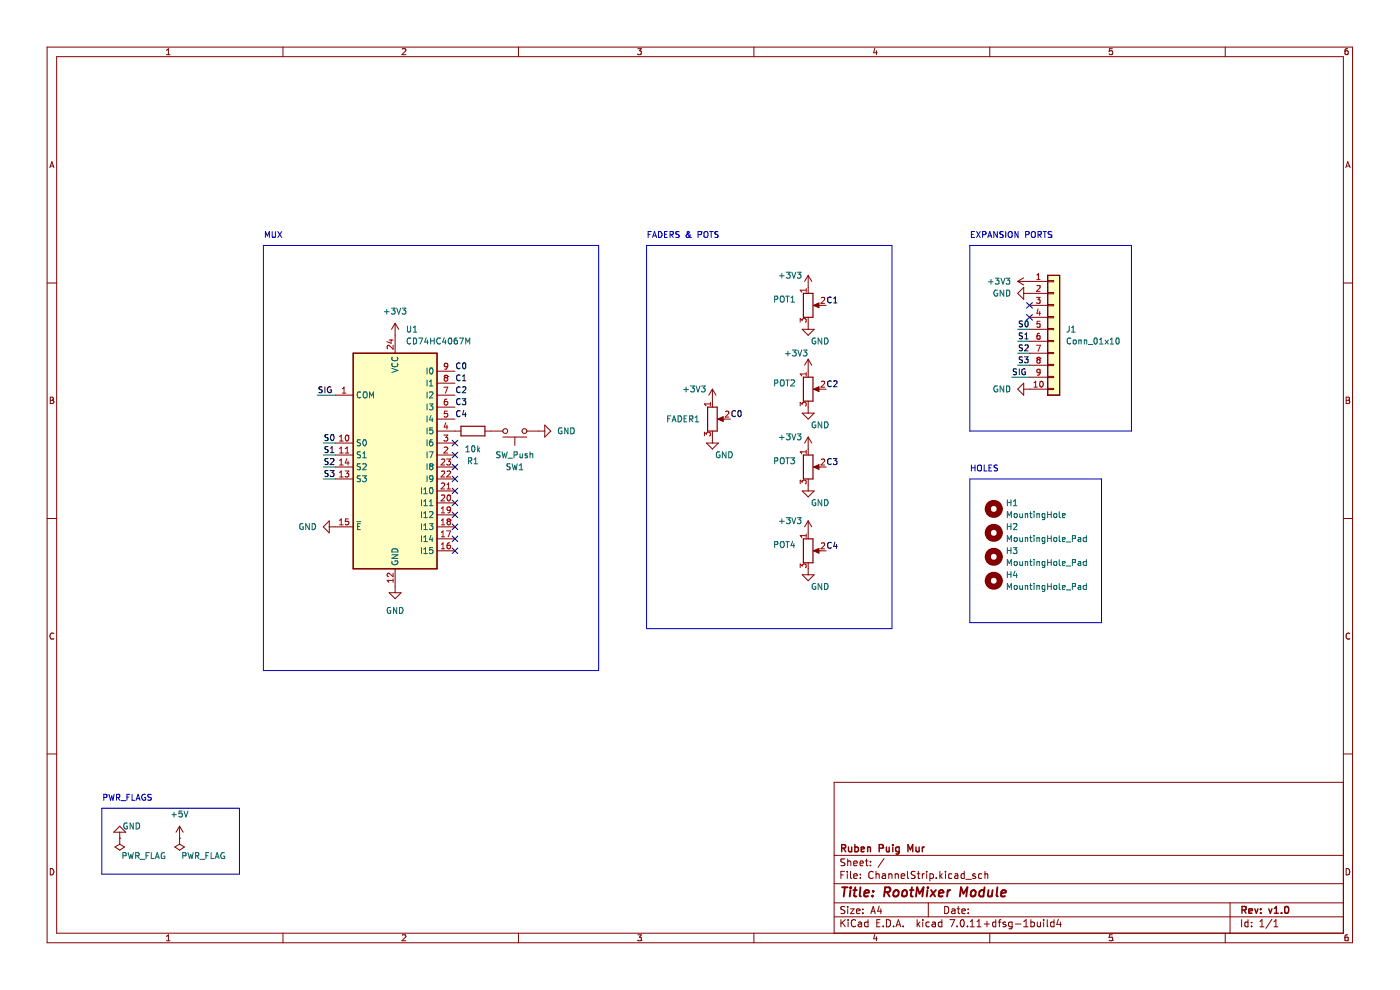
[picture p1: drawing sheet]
(kicad_sch (version 20230121) (generator eeschema)

 (paper "A4")

 (title_block
  (title "RootMixer Module")
  (rev "v1.0")
  (company "Ruben Puig Mur"))

 (lib_symbols
  (symbol "74xx:CD74HC4067M" (in_bom yes) (on_board yes)
   (property "Reference" "U" (at -8.89 22.86 0) (effects (font (size 1.27 1.27)) (justify left)))
   (property "Value" "CD74HC4067M" (at 1.27 22.86 0) (effects (font (size 1.27 1.27)) (justify left)))
   (property "Footprint" "Package_SO:SOIC-24W_7.5x15.4mm_P1.27mm" (at 22.86 -25.4 0) (effects (font (size 1.27 1.27) italic) hide))
   (property "Datasheet" "http://www.ti.com/lit/ds/symlink/cd74hc4067.pdf" (at -8.89 21.59 0) (effects (font (size 1.27 1.27)) hide))
   (symbol "CD74HC4067M_0_1"
    (rectangle (start -8.89 21.59) (end 8.89 -24.13) (stroke (width 0.254) (type default)) (fill (type background))))
   (symbol "CD74HC4067M_1_1"
    (pin passive line (at -12.7 12.7 0) (length 3.81) (name "COM" (effects (font (size 1.27 1.27)))) (number "1" (effects (font (size 1.27 1.27)))))
    (pin input line (at -12.7 2.54 0) (length 3.81) (name "S0" (effects (font (size 1.27 1.27)))) (number "10" (effects (font (size 1.27 1.27)))))
    (pin input line (at -12.7 0 0) (length 3.81) (name "S1" (effects (font (size 1.27 1.27)))) (number "11" (effects (font (size 1.27 1.27)))))
    (pin power_in line (at 0 -27.94 90) (length 3.81) (name "GND" (effects (font (size 1.27 1.27)))) (number "12" (effects (font (size 1.27 1.27)))))
    (pin input line (at -12.7 -5.08 0) (length 3.81) (name "S3" (effects (font (size 1.27 1.27)))) (number "13" (effects (font (size 1.27 1.27)))))
    (pin input line (at -12.7 -2.54 0) (length 3.81) (name "S2" (effects (font (size 1.27 1.27)))) (number "14" (effects (font (size 1.27 1.27)))))
    (pin input line (at -12.7 -15.24 0) (length 3.81) (name "~{E}" (effects (font (size 1.27 1.27)))) (number "15" (effects (font (size 1.27 1.27)))))
    (pin passive line (at 12.7 -20.32 180) (length 3.81) (name "I15" (effects (font (size 1.27 1.27)))) (number "16" (effects (font (size 1.27 1.27)))))
    (pin passive line (at 12.7 -17.78 180) (length 3.81) (name "I14" (effects (font (size 1.27 1.27)))) (number "17" (effects (font (size 1.27 1.27)))))
    (pin passive line (at 12.7 -15.24 180) (length 3.81) (name "I13" (effects (font (size 1.27 1.27)))) (number "18" (effects (font (size 1.27 1.27)))))
    (pin passive line (at 12.7 -12.7 180) (length 3.81) (name "I12" (effects (font (size 1.27 1.27)))) (number "19" (effects (font (size 1.27 1.27)))))
    (pin passive line (at 12.7 0 180) (length 3.81) (name "I7" (effects (font (size 1.27 1.27)))) (number "2" (effects (font (size 1.27 1.27)))))
    (pin passive line (at 12.7 -10.16 180) (length 3.81) (name "I11" (effects (font (size 1.27 1.27)))) (number "20" (effects (font (size 1.27 1.27)))))
    (pin passive line (at 12.7 -7.62 180) (length 3.81) (name "I10" (effects (font (size 1.27 1.27)))) (number "21" (effects (font (size 1.27 1.27)))))
    (pin passive line (at 12.7 -5.08 180) (length 3.81) (name "I9" (effects (font (size 1.27 1.27)))) (number "22" (effects (font (size 1.27 1.27)))))
    (pin passive line (at 12.7 -2.54 180) (length 3.81) (name "I8" (effects (font (size 1.27 1.27)))) (number "23" (effects (font (size 1.27 1.27)))))
    (pin power_in line (at 0 25.4 270) (length 3.81) (name "VCC" (effects (font (size 1.27 1.27)))) (number "24" (effects (font (size 1.27 1.27)))))
    (pin passive line (at 12.7 2.54 180) (length 3.81) (name "I6" (effects (font (size 1.27 1.27)))) (number "3" (effects (font (size 1.27 1.27)))))
    (pin passive line (at 12.7 5.08 180) (length 3.81) (name "I5" (effects (font (size 1.27 1.27)))) (number "4" (effects (font (size 1.27 1.27)))))
    (pin passive line (at 12.7 7.62 180) (length 3.81) (name "I4" (effects (font (size 1.27 1.27)))) (number "5" (effects (font (size 1.27 1.27)))))
    (pin passive line (at 12.7 10.16 180) (length 3.81) (name "I3" (effects (font (size 1.27 1.27)))) (number "6" (effects (font (size 1.27 1.27)))))
    (pin passive line (at 12.7 12.7 180) (length 3.81) (name "I2" (effects (font (size 1.27 1.27)))) (number "7" (effects (font (size 1.27 1.27)))))
    (pin passive line (at 12.7 15.24 180) (length 3.81) (name "I1" (effects (font (size 1.27 1.27)))) (number "8" (effects (font (size 1.27 1.27)))))
    (pin passive line (at 12.7 17.78 180) (length 3.81) (name "I0" (effects (font (size 1.27 1.27)))) (number "9" (effects (font (size 1.27 1.27)))))))
  (symbol "Connector_Generic:Conn_01x10" (pin_names (offset 1.016) hide) (in_bom yes) (on_board yes)
   (property "Reference" "J" (at 0 12.7 0) (effects (font (size 1.27 1.27))))
   (property "Value" "Conn_01x10" (at 0 -15.24 0) (effects (font (size 1.27 1.27))))
   (property "Footprint" "" (at 0 0 0) (effects (font (size 1.27 1.27)) hide))
   (property "Datasheet" "~" (at 0 0 0) (effects (font (size 1.27 1.27)) hide))
   (symbol "Conn_01x10_1_1"
    (rectangle (start -1.27 -12.573) (end 0 -12.827) (stroke (width 0.1524) (type default)) (fill (type none)))
    (rectangle (start -1.27 -10.033) (end 0 -10.287) (stroke (width 0.1524) (type default)) (fill (type none)))
    (rectangle (start -1.27 -7.493) (end 0 -7.747) (stroke (width 0.1524) (type default)) (fill (type none)))
    (rectangle (start -1.27 -4.953) (end 0 -5.207) (stroke (width 0.1524) (type default)) (fill (type none)))
    (rectangle (start -1.27 -2.413) (end 0 -2.667) (stroke (width 0.1524) (type default)) (fill (type none)))
    (rectangle (start -1.27 0.127) (end 0 -0.127) (stroke (width 0.1524) (type default)) (fill (type none)))
    (rectangle (start -1.27 2.667) (end 0 2.413) (stroke (width 0.1524) (type default)) (fill (type none)))
    (rectangle (start -1.27 5.207) (end 0 4.953) (stroke (width 0.1524) (type default)) (fill (type none)))
    (rectangle (start -1.27 7.747) (end 0 7.493) (stroke (width 0.1524) (type default)) (fill (type none)))
    (rectangle (start -1.27 10.287) (end 0 10.033) (stroke (width 0.1524) (type default)) (fill (type none)))
    (rectangle (start -1.27 11.43) (end 1.27 -13.97) (stroke (width 0.254) (type default)) (fill (type background)))
    (pin passive line (at -5.08 10.16 0) (length 3.81) (name "Pin_1" (effects (font (size 1.27 1.27)))) (number "1" (effects (font (size 1.27 1.27)))))
    (pin passive line (at -5.08 -12.7 0) (length 3.81) (name "Pin_10" (effects (font (size 1.27 1.27)))) (number "10" (effects (font (size 1.27 1.27)))))
    (pin passive line (at -5.08 7.62 0) (length 3.81) (name "Pin_2" (effects (font (size 1.27 1.27)))) (number "2" (effects (font (size 1.27 1.27)))))
    (pin passive line (at -5.08 5.08 0) (length 3.81) (name "Pin_3" (effects (font (size 1.27 1.27)))) (number "3" (effects (font (size 1.27 1.27)))))
    (pin passive line (at -5.08 2.54 0) (length 3.81) (name "Pin_4" (effects (font (size 1.27 1.27)))) (number "4" (effects (font (size 1.27 1.27)))))
    (pin passive line (at -5.08 0 0) (length 3.81) (name "Pin_5" (effects (font (size 1.27 1.27)))) (number "5" (effects (font (size 1.27 1.27)))))
    (pin passive line (at -5.08 -2.54 0) (length 3.81) (name "Pin_6" (effects (font (size 1.27 1.27)))) (number "6" (effects (font (size 1.27 1.27)))))
    (pin passive line (at -5.08 -5.08 0) (length 3.81) (name "Pin_7" (effects (font (size 1.27 1.27)))) (number "7" (effects (font (size 1.27 1.27)))))
    (pin passive line (at -5.08 -7.62 0) (length 3.81) (name "Pin_8" (effects (font (size 1.27 1.27)))) (number "8" (effects (font (size 1.27 1.27)))))
    (pin passive line (at -5.08 -10.16 0) (length 3.81) (name "Pin_9" (effects (font (size 1.27 1.27)))) (number "9" (effects (font (size 1.27 1.27)))))))
  (symbol "Device:R" (pin_numbers hide) (pin_names (offset 0)) (in_bom yes) (on_board yes)
   (property "Reference" "R" (at 2.032 0 90) (effects (font (size 1.27 1.27))))
   (property "Value" "R" (at 0 0 90) (effects (font (size 1.27 1.27))))
   (property "Footprint" "" (at -1.778 0 90) (effects (font (size 1.27 1.27)) hide))
   (property "Datasheet" "~" (at 0 0 0) (effects (font (size 1.27 1.27)) hide))
   (symbol "R_0_1"
    (rectangle (start -1.016 -2.54) (end 1.016 2.54) (stroke (width 0.254) (type default)) (fill (type none))))
   (symbol "R_1_1"
    (pin passive line (at 0 3.81 270) (length 1.27) (name "~" (effects (font (size 1.27 1.27)))) (number "1" (effects (font (size 1.27 1.27)))))
    (pin passive line (at 0 -3.81 90) (length 1.27) (name "~" (effects (font (size 1.27 1.27)))) (number "2" (effects (font (size 1.27 1.27)))))))
  (symbol "Device:R_Potentiometer" (pin_names (offset 1.016) hide) (in_bom yes) (on_board yes)
   (property "Reference" "RV" (at -4.445 0 90) (effects (font (size 1.27 1.27))))
   (property "Value" "R_Potentiometer" (at -2.54 0 90) (effects (font (size 1.27 1.27))))
   (property "Footprint" "" (at 0 0 0) (effects (font (size 1.27 1.27)) hide))
   (property "Datasheet" "~" (at 0 0 0) (effects (font (size 1.27 1.27)) hide))
   (symbol "R_Potentiometer_0_1"
    (polyline (pts (xy 2.54 0) (xy 1.524 0)) (stroke (width 0) (type default)) (fill (type none)))
    (polyline (pts (xy 1.143 0) (xy 2.286 0.508) (xy 2.286 -0.508) (xy 1.143 0)) (stroke (width 0) (type default)) (fill (type outline)))
    (rectangle (start 1.016 2.54) (end -1.016 -2.54) (stroke (width 0.254) (type default)) (fill (type none))))
   (symbol "R_Potentiometer_1_1"
    (pin passive line (at 0 3.81 270) (length 1.27) (name "1" (effects (font (size 1.27 1.27)))) (number "1" (effects (font (size 1.27 1.27)))))
    (pin passive line (at 3.81 0 180) (length 1.27) (name "2" (effects (font (size 1.27 1.27)))) (number "2" (effects (font (size 1.27 1.27)))))
    (pin passive line (at 0 -3.81 90) (length 1.27) (name "3" (effects (font (size 1.27 1.27)))) (number "3" (effects (font (size 1.27 1.27)))))))
  (symbol "Mechanical:MountingHole" (pin_names (offset 1.016)) (in_bom yes) (on_board yes)
   (property "Reference" "H" (at 0 5.08 0) (effects (font (size 1.27 1.27))))
   (property "Value" "MountingHole" (at 0 3.175 0) (effects (font (size 1.27 1.27))))
   (property "Footprint" "" (at 0 0 0) (effects (font (size 1.27 1.27)) hide))
   (property "Datasheet" "~" (at 0 0 0) (effects (font (size 1.27 1.27)) hide))
   (symbol "MountingHole_0_1"
    (circle (center 0 0) (radius 1.27) (stroke (width 1.27) (type default)) (fill (type none)))))
  (symbol "Switch:SW_Push" (pin_numbers hide) (pin_names (offset 1.016) hide) (in_bom yes) (on_board yes)
   (property "Reference" "SW" (at 1.27 2.54 0) (effects (font (size 1.27 1.27)) (justify left)))
   (property "Value" "SW_Push" (at 0 -1.524 0) (effects (font (size 1.27 1.27))))
   (property "Footprint" "" (at 0 5.08 0) (effects (font (size 1.27 1.27)) hide))
   (property "Datasheet" "~" (at 0 5.08 0) (effects (font (size 1.27 1.27)) hide))
   (symbol "SW_Push_0_1"
    (circle (center -2.032 0) (radius 0.508) (stroke (width 0) (type default)) (fill (type none)))
    (polyline (pts (xy 0 1.27) (xy 0 3.048)) (stroke (width 0) (type default)) (fill (type none)))
    (polyline (pts (xy 2.54 1.27) (xy -2.54 1.27)) (stroke (width 0) (type default)) (fill (type none)))
    (circle (center 2.032 0) (radius 0.508) (stroke (width 0) (type default)) (fill (type none)))
    (pin passive line (at -5.08 0 0) (length 2.54) (name "1" (effects (font (size 1.27 1.27)))) (number "1" (effects (font (size 1.27 1.27)))))
    (pin passive line (at 5.08 0 180) (length 2.54) (name "2" (effects (font (size 1.27 1.27)))) (number "2" (effects (font (size 1.27 1.27)))))))
  (symbol "power:+3V3" (power) (pin_names (offset 0)) (in_bom yes) (on_board yes)
   (property "Reference" "#PWR" (at 0 -3.81 0) (effects (font (size 1.27 1.27)) hide))
   (property "Value" "+3V3" (at 0 3.556 0) (effects (font (size 1.27 1.27))))
   (property "Footprint" "" (at 0 0 0) (effects (font (size 1.27 1.27)) hide))
   (property "Datasheet" "" (at 0 0 0) (effects (font (size 1.27 1.27)) hide))
   (symbol "+3V3_0_1"
    (polyline (pts (xy -0.762 1.27) (xy 0 2.54)) (stroke (width 0) (type default)) (fill (type none)))
    (polyline (pts (xy 0 0) (xy 0 2.54)) (stroke (width 0) (type default)) (fill (type none)))
    (polyline (pts (xy 0 2.54) (xy 0.762 1.27)) (stroke (width 0) (type default)) (fill (type none))))
   (symbol "+3V3_1_1"
    (pin power_in line (at 0 0 90) (length 0) hide (name "+3V3" (effects (font (size 1.27 1.27)))) (number "1" (effects (font (size 1.27 1.27)))))))
  (symbol "power:+5V" (power) (pin_names (offset 0)) (in_bom yes) (on_board yes)
   (property "Reference" "#PWR" (at 0 -3.81 0) (effects (font (size 1.27 1.27)) hide))
   (property "Value" "+5V" (at 0 3.556 0) (effects (font (size 1.27 1.27))))
   (property "Footprint" "" (at 0 0 0) (effects (font (size 1.27 1.27)) hide))
   (property "Datasheet" "" (at 0 0 0) (effects (font (size 1.27 1.27)) hide))
   (symbol "+5V_0_1"
    (polyline (pts (xy -0.762 1.27) (xy 0 2.54)) (stroke (width 0) (type default)) (fill (type none)))
    (polyline (pts (xy 0 0) (xy 0 2.54)) (stroke (width 0) (type default)) (fill (type none)))
    (polyline (pts (xy 0 2.54) (xy 0.762 1.27)) (stroke (width 0) (type default)) (fill (type none))))
   (symbol "+5V_1_1"
    (pin power_in line (at 0 0 90) (length 0) hide (name "+5V" (effects (font (size 1.27 1.27)))) (number "1" (effects (font (size 1.27 1.27)))))))
  (symbol "power:GND" (power) (pin_names (offset 0)) (in_bom yes) (on_board yes)
   (property "Reference" "#PWR" (at 0 -6.35 0) (effects (font (size 1.27 1.27)) hide))
   (property "Value" "GND" (at 0 -3.81 0) (effects (font (size 1.27 1.27))))
   (property "Footprint" "" (at 0 0 0) (effects (font (size 1.27 1.27)) hide))
   (property "Datasheet" "" (at 0 0 0) (effects (font (size 1.27 1.27)) hide))
   (symbol "GND_0_1"
    (polyline (pts (xy 0 0) (xy 0 -1.27) (xy 1.27 -1.27) (xy 0 -2.54) (xy -1.27 -1.27) (xy 0 -1.27)) (stroke (width 0) (type default)) (fill (type none))))
   (symbol "GND_1_1"
    (pin power_in line (at 0 0 270) (length 0) hide (name "GND" (effects (font (size 1.27 1.27)))) (number "1" (effects (font (size 1.27 1.27)))))))
  (symbol "power:PWR_FLAG" (power) (pin_numbers hide) (pin_names (offset 0) hide) (in_bom yes) (on_board yes)
   (property "Reference" "#FLG" (at 0 1.905 0) (effects (font (size 1.27 1.27)) hide))
   (property "Value" "PWR_FLAG" (at 0 3.81 0) (effects (font (size 1.27 1.27))))
   (property "Footprint" "" (at 0 0 0) (effects (font (size 1.27 1.27)) hide))
   (property "Datasheet" "~" (at 0 0 0) (effects (font (size 1.27 1.27)) hide))
   (symbol "PWR_FLAG_0_0"
    (pin power_out line (at 0 0 90) (length 0) (name "pwr" (effects (font (size 1.27 1.27)))) (number "1" (effects (font (size 1.27 1.27))))))
   (symbol "PWR_FLAG_0_1"
    (polyline (pts (xy 0 0) (xy 0 1.27) (xy -1.016 1.905) (xy 0 2.54) (xy 1.016 1.905) (xy 0 1.27)) (stroke (width 0) (type default)) (fill (type none))))))


 (no_connect (at 96.52 109.22))
 (no_connect (at 96.52 116.84))
 (no_connect (at 96.52 111.76))
 (no_connect (at 96.52 101.6))
 (no_connect (at 96.52 93.98))
 (no_connect (at 96.52 96.52))
 (no_connect (at 218.44 64.77))
 (no_connect (at 96.52 114.3))
 (no_connect (at 218.44 67.31))
 (no_connect (at 96.52 106.68))
 (no_connect (at 96.52 99.06))
 (no_connect (at 96.52 104.14))

 (wire (pts (xy 215.9 69.85) (xy 218.44 69.85)) (stroke (width 0) (type default)))
 (wire (pts (xy 215.9 77.47) (xy 218.44 77.47)) (stroke (width 0) (type default)))
 (wire (pts (xy 215.9 72.39) (xy 218.44 72.39)) (stroke (width 0) (type default)))
 (wire (pts (xy 68.58 93.98) (xy 71.12 93.98)) (stroke (width 0) (type default)))
 (wire (pts (xy 67.31 83.82) (xy 71.12 83.82)) (stroke (width 0) (type default)))
 (wire (pts (xy 215.9 74.93) (xy 218.44 74.93)) (stroke (width 0) (type default)))
 (wire (pts (xy 68.58 96.52) (xy 71.12 96.52)) (stroke (width 0) (type default)))
 (wire (pts (xy 68.58 99.06) (xy 71.12 99.06)) (stroke (width 0) (type default)))
 (wire (pts (xy 214.63 80.01) (xy 218.44 80.01)) (stroke (width 0) (type default)))
 (wire (pts (xy 68.58 101.6) (xy 71.12 101.6)) (stroke (width 0) (type default)))

 (rectangle (start 137.16 52.07) (end 189.23 133.35) (stroke (width 0) (type default)) (fill (type none)))
 (rectangle (start 55.88 52.07) (end 127 142.24) (stroke (width 0) (type default)) (fill (type none)))
 (rectangle (start 205.74 52.07) (end 240.03 91.44) (stroke (width 0) (type default)) (fill (type none)))
 (rectangle (start 21.59 171.45) (end 50.8 185.42) (stroke (width 0) (type default)) (fill (type none)))
 (rectangle (start 205.74 101.6) (end 233.68 132.08) (stroke (width 0) (type default)) (fill (type none)))

 (text "FADERS & POTS" (at 137.16 50.8 0) (effects (font (size 1.27 1.27)) (justify left bottom)))
 (text "HOLES\n" (at 205.74 100.33 0) (effects (font (size 1.27 1.27)) (justify left bottom)))
 (text "PWR_FLAGS" (at 21.59 170.18 0) (effects (font (size 1.27 1.27)) (justify left bottom)))
 (text "EXPANSION PORTS\n" (at 205.74 50.8 0) (effects (font (size 1.27 1.27)) (justify left bottom)))
 (text "MUX" (at 55.88 50.8 0) (effects (font (size 1.27 1.27)) (justify left bottom)))

 (label "S0" (at 68.58 93.98 0) (fields_autoplaced) (effects (font (size 1.27 1.27)) (justify left bottom)))
 (label "S2" (at 215.9 74.93 0) (fields_autoplaced) (effects (font (size 1.27 1.27)) (justify left bottom)))
 (label "C4" (at 96.52 88.9 0) (fields_autoplaced) (effects (font (size 1.27 1.27)) (justify left bottom)))
 (label "C1" (at 175.26 64.77 0) (fields_autoplaced) (effects (font (size 1.27 1.27)) (justify left bottom)))
 (label "C2" (at 96.52 83.82 0) (fields_autoplaced) (effects (font (size 1.27 1.27)) (justify left bottom)))
 (label "C0" (at 154.94 88.9 0) (fields_autoplaced) (effects (font (size 1.27 1.27)) (justify left bottom)))
 (label "S3" (at 68.58 101.6 0) (fields_autoplaced) (effects (font (size 1.27 1.27)) (justify left bottom)))
 (label "C3" (at 175.26 99.06 0) (fields_autoplaced) (effects (font (size 1.27 1.27)) (justify left bottom)))
 (label "S1" (at 215.9 72.39 0) (fields_autoplaced) (effects (font (size 1.27 1.27)) (justify left bottom)))
 (label "S3" (at 215.9 77.47 0) (fields_autoplaced) (effects (font (size 1.27 1.27)) (justify left bottom)))
 (label "S2" (at 68.58 99.06 0) (fields_autoplaced) (effects (font (size 1.27 1.27)) (justify left bottom)))
 (label "C4" (at 175.26 116.84 0) (fields_autoplaced) (effects (font (size 1.27 1.27)) (justify left bottom)))
 (label "S0" (at 215.9 69.85 0) (fields_autoplaced) (effects (font (size 1.27 1.27)) (justify left bottom)))
 (label "C3" (at 96.52 86.36 0) (fields_autoplaced) (effects (font (size 1.27 1.27)) (justify left bottom)))
 (label "C0" (at 96.52 78.74 0) (fields_autoplaced) (effects (font (size 1.27 1.27)) (justify left bottom)))
 (label "SIG" (at 67.31 83.82 0) (fields_autoplaced) (effects (font (size 1.27 1.27)) (justify left bottom)))
 (label "C1" (at 96.52 81.28 0) (fields_autoplaced) (effects (font (size 1.27 1.27)) (justify left bottom)))
 (label "S1" (at 68.58 96.52 0) (fields_autoplaced) (effects (font (size 1.27 1.27)) (justify left bottom)))
 (label "SIG" (at 214.63 80.01 0) (fields_autoplaced) (effects (font (size 1.27 1.27)) (justify left bottom)))
 (label "C2" (at 175.26 82.55 0) (fields_autoplaced) (effects (font (size 1.27 1.27)) (justify left bottom)))

 (symbol (lib_id "Mechanical:MountingHole") (at 210.82 118.11 0) (unit 1) (in_bom yes) (on_board yes) (dnp no) (fields_autoplaced)
  (property "Reference" "H3" (at 213.36 116.84 0) (effects (font (size 1.27 1.27)) (justify left)))
  (property "Value" "MountingHole_Pad" (at 213.36 119.38 0) (effects (font (size 1.27 1.27)) (justify left)))
  (property "Footprint" "MountingHole:MountingHole_2.2mm_M2_Pad_Via" (at 210.82 118.11 0) (effects (font (size 1.27 1.27)) hide))
  (property "Datasheet" "~" (at 210.82 118.11 0) (effects (font (size 1.27 1.27)) hide)))

 (symbol (lib_id "power:+3V3") (at 171.45 60.96 0) (unit 1) (in_bom yes) (on_board yes) (dnp no)
  (property "Reference" "#PWR011" (at 171.45 64.77 0) (effects (font (size 1.27 1.27)) hide))
  (property "Value" "+3V3" (at 167.64 58.42 0) (effects (font (size 1.27 1.27))))
  (property "Footprint" "" (at 171.45 60.96 0) (effects (font (size 1.27 1.27)) hide))
  (property "Datasheet" "" (at 171.45 60.96 0) (effects (font (size 1.27 1.27)) hide)) (pin "1"))

 (symbol (lib_id "power:GND") (at 171.45 68.58 0) (unit 1) (in_bom yes) (on_board yes) (dnp no)
  (property "Reference" "#PWR08" (at 171.45 74.93 0) (effects (font (size 1.27 1.27)) hide))
  (property "Value" "GND" (at 173.99 72.39 0) (effects (font (size 1.27 1.27))))
  (property "Footprint" "" (at 171.45 68.58 0) (effects (font (size 1.27 1.27)) hide))
  (property "Datasheet" "" (at 171.45 68.58 0) (effects (font (size 1.27 1.27)) hide)) (pin "1"))

 (symbol (lib_id "power:GND") (at 218.44 62.23 270) (unit 1) (in_bom yes) (on_board yes) (dnp no) (fields_autoplaced)
  (property "Reference" "#PWR02" (at 212.09 62.23 0) (effects (font (size 1.27 1.27)) hide))
  (property "Value" "GND" (at 214.63 62.23 90) (effects (font (size 1.27 1.27)) (justify right)))
  (property "Footprint" "" (at 218.44 62.23 0) (effects (font (size 1.27 1.27)) hide))
  (property "Datasheet" "" (at 218.44 62.23 0) (effects (font (size 1.27 1.27)) hide)) (pin "1"))

 (symbol (lib_id "Device:R_Potentiometer") (at 171.45 82.55 0) (unit 1) (in_bom yes) (on_board yes) (dnp no) (fields_autoplaced)
  (property "Reference" "POT2" (at 168.91 81.28 0) (effects (font (size 1.27 1.27)) (justify right)))
  (property "Value" "POT1" (at 168.91 83.82 0) (effects (font (size 1.27 1.27)) (justify right) hide))
  (property "Footprint" "Potentiometer_THT:Potentiometer_Bourns_PTV09A-1_Single_Vertical" (at 171.45 82.55 0) (effects (font (size 1.27 1.27)) hide))
  (property "Datasheet" "~" (at 171.45 82.55 0) (effects (font (size 1.27 1.27)) hide)) (pin "2") (pin "1") (pin "3"))

 (symbol (lib_id "power:+3V3") (at 151.13 85.09 0) (unit 1) (in_bom yes) (on_board yes) (dnp no)
  (property "Reference" "#PWR014" (at 151.13 88.9 0) (effects (font (size 1.27 1.27)) hide))
  (property "Value" "+3V3" (at 147.32 82.55 0) (effects (font (size 1.27 1.27))))
  (property "Footprint" "" (at 151.13 85.09 0) (effects (font (size 1.27 1.27)) hide))
  (property "Datasheet" "" (at 151.13 85.09 0) (effects (font (size 1.27 1.27)) hide)) (pin "1"))

 (symbol (lib_id "Device:R_Potentiometer") (at 151.13 88.9 0) (unit 1) (in_bom yes) (on_board yes) (dnp no) (fields_autoplaced)
  (property "Reference" "FADER1" (at 148.59 88.9 0) (effects (font (size 1.27 1.27)) (justify right)))
  (property "Value" "POT1" (at 148.59 90.17 0) (effects (font (size 1.27 1.27)) (justify right) hide))
  (property "Footprint" "Potentiometer_THT:Potentiometer_Bourns_PTA6043_Single_Slide" (at 151.13 88.9 0) (effects (font (size 1.27 1.27)) hide))
  (property "Datasheet" "~" (at 151.13 88.9 0) (effects (font (size 1.27 1.27)) hide)) (pin "2") (pin "1") (pin "3"))

 (symbol (lib_id "power:GND") (at 83.82 124.46 0) (unit 1) (in_bom yes) (on_board yes) (dnp no) (fields_autoplaced)
  (property "Reference" "#PWR05" (at 83.82 130.81 0) (effects (font (size 1.27 1.27)) hide))
  (property "Value" "GND" (at 83.82 129.54 0) (effects (font (size 1.27 1.27))))
  (property "Footprint" "" (at 83.82 124.46 0) (effects (font (size 1.27 1.27)) hide))
  (property "Datasheet" "" (at 83.82 124.46 0) (effects (font (size 1.27 1.27)) hide)) (pin "1"))

 (symbol (lib_id "Mechanical:MountingHole") (at 210.82 107.95 0) (unit 1) (in_bom yes) (on_board yes) (dnp no) (fields_autoplaced)
  (property "Reference" "H1" (at 213.36 106.68 0) (effects (font (size 1.27 1.27)) (justify left)))
  (property "Value" "MountingHole" (at 213.36 109.22 0) (effects (font (size 1.27 1.27)) (justify left)))
  (property "Footprint" "MountingHole:MountingHole_2.2mm_M2_Pad_Via" (at 210.82 107.95 0) (effects (font (size 1.27 1.27)) hide))
  (property "Datasheet" "~" (at 210.82 107.95 0) (effects (font (size 1.27 1.27)) hide)))

 (symbol (lib_id "power:PWR_FLAG") (at 25.4 177.8 180) (unit 1) (in_bom yes) (on_board yes) (dnp no)
  (property "Reference" "#FLG03" (at 25.4 179.705 0) (effects (font (size 1.27 1.27)) hide))
  (property "Value" "PWR_FLAG" (at 30.48 181.61 0) (effects (font (size 1.27 1.27))))
  (property "Footprint" "" (at 25.4 177.8 0) (effects (font (size 1.27 1.27)) hide))
  (property "Datasheet" "~" (at 25.4 177.8 0) (effects (font (size 1.27 1.27)) hide)) (pin "1"))

 (symbol (lib_id "power:GND") (at 171.45 102.87 0) (unit 1) (in_bom yes) (on_board yes) (dnp no)
  (property "Reference" "#PWR010" (at 171.45 109.22 0) (effects (font (size 1.27 1.27)) hide))
  (property "Value" "GND" (at 173.99 106.68 0) (effects (font (size 1.27 1.27))))
  (property "Footprint" "" (at 171.45 102.87 0) (effects (font (size 1.27 1.27)) hide))
  (property "Datasheet" "" (at 171.45 102.87 0) (effects (font (size 1.27 1.27)) hide)) (pin "1"))

 (symbol (lib_id "Mechanical:MountingHole") (at 210.82 123.19 0) (unit 1) (in_bom yes) (on_board yes) (dnp no) (fields_autoplaced)
  (property "Reference" "H4" (at 213.36 121.92 0) (effects (font (size 1.27 1.27)) (justify left)))
  (property "Value" "MountingHole_Pad" (at 213.36 124.46 0) (effects (font (size 1.27 1.27)) (justify left)))
  (property "Footprint" "MountingHole:MountingHole_2.2mm_M2_Pad_Via" (at 210.82 123.19 0) (effects (font (size 1.27 1.27)) hide))
  (property "Datasheet" "~" (at 210.82 123.19 0) (effects (font (size 1.27 1.27)) hide)))

 (symbol (lib_id "74xx:CD74HC4067M") (at 83.82 96.52 0) (unit 1) (in_bom yes) (on_board yes) (dnp no) (fields_autoplaced)
  (property "Reference" "U1" (at 86.0141 69.85 0) (effects (font (size 1.27 1.27)) (justify left)))
  (property "Value" "CD74HC4067M" (at 86.0141 72.39 0) (effects (font (size 1.27 1.27)) (justify left)))
  (property "Footprint" "Package_SO:SOIC-24W_7.5x15.4mm_P1.27mm" (at 106.68 121.92 0) (effects (font (size 1.27 1.27) italic) hide))
  (property "Datasheet" "http://www.ti.com/lit/ds/symlink/cd74hc4067.pdf" (at 74.93 74.93 0) (effects (font (size 1.27 1.27)) hide)) (pin "16") (pin "8") (pin "10") (pin "1") (pin "11") (pin "22") (pin "15") (pin "9") (pin "14") (pin "13") (pin "4") (pin "5") (pin "12") (pin "7") (pin "17") (pin "6") (pin "18") (pin "19") (pin "2") (pin "20") (pin "21") (pin "24") (pin "23") (pin "3"))

 (symbol (lib_id "power:GND") (at 71.12 111.76 270) (unit 1) (in_bom yes) (on_board yes) (dnp no) (fields_autoplaced)
  (property "Reference" "#PWR06" (at 64.77 111.76 0) (effects (font (size 1.27 1.27)) hide))
  (property "Value" "GND" (at 67.31 111.76 90) (effects (font (size 1.27 1.27)) (justify right)))
  (property "Footprint" "" (at 71.12 111.76 0) (effects (font (size 1.27 1.27)) hide))
  (property "Datasheet" "" (at 71.12 111.76 0) (effects (font (size 1.27 1.27)) hide)) (pin "1"))

 (symbol (lib_id "power:+3V3") (at 171.45 113.03 0) (unit 1) (in_bom yes) (on_board yes) (dnp no)
  (property "Reference" "#PWR016" (at 171.45 116.84 0) (effects (font (size 1.27 1.27)) hide))
  (property "Value" "+3V3" (at 167.64 110.49 0) (effects (font (size 1.27 1.27))))
  (property "Footprint" "" (at 171.45 113.03 0) (effects (font (size 1.27 1.27)) hide))
  (property "Datasheet" "" (at 171.45 113.03 0) (effects (font (size 1.27 1.27)) hide)) (pin "1"))

 (symbol (lib_id "power:PWR_FLAG") (at 38.1 177.8 180) (unit 1) (in_bom yes) (on_board yes) (dnp no)
  (property "Reference" "#FLG04" (at 38.1 179.705 0) (effects (font (size 1.27 1.27)) hide))
  (property "Value" "PWR_FLAG" (at 43.18 181.61 0) (effects (font (size 1.27 1.27))))
  (property "Footprint" "" (at 38.1 177.8 0) (effects (font (size 1.27 1.27)) hide))
  (property "Datasheet" "~" (at 38.1 177.8 0) (effects (font (size 1.27 1.27)) hide)) (pin "1"))

 (symbol (lib_id "power:+3V3") (at 83.82 71.12 0) (unit 1) (in_bom yes) (on_board yes) (dnp no) (fields_autoplaced)
  (property "Reference" "#PWR04" (at 83.82 74.93 0) (effects (font (size 1.27 1.27)) hide))
  (property "Value" "+3V3" (at 83.82 66.04 0) (effects (font (size 1.27 1.27))))
  (property "Footprint" "" (at 83.82 71.12 0) (effects (font (size 1.27 1.27)) hide))
  (property "Datasheet" "" (at 83.82 71.12 0) (effects (font (size 1.27 1.27)) hide)) (pin "1"))

 (symbol (lib_id "Device:R_Potentiometer") (at 171.45 64.77 0) (unit 1) (in_bom yes) (on_board yes) (dnp no) (fields_autoplaced)
  (property "Reference" "POT1" (at 168.91 63.5 0) (effects (font (size 1.27 1.27)) (justify right)))
  (property "Value" "POT1" (at 168.91 66.04 0) (effects (font (size 1.27 1.27)) (justify right) hide))
  (property "Footprint" "Potentiometer_THT:Potentiometer_Bourns_PTV09A-1_Single_Vertical" (at 171.45 64.77 0) (effects (font (size 1.27 1.27)) hide))
  (property "Datasheet" "~" (at 171.45 64.77 0) (effects (font (size 1.27 1.27)) hide)) (pin "2") (pin "1") (pin "3"))

 (symbol (lib_id "power:+5V") (at 38.1 177.8 0) (unit 1) (in_bom yes) (on_board yes) (dnp no) (fields_autoplaced)
  (property "Reference" "#PWR021" (at 38.1 181.61 0) (effects (font (size 1.27 1.27)) hide))
  (property "Value" "+5V" (at 38.1 172.72 0) (effects (font (size 1.27 1.27))))
  (property "Footprint" "" (at 38.1 177.8 0) (effects (font (size 1.27 1.27)) hide))
  (property "Datasheet" "" (at 38.1 177.8 0) (effects (font (size 1.27 1.27)) hide)) (pin "1"))

 (symbol (lib_id "power:GND") (at 25.4 177.8 180) (unit 1) (in_bom yes) (on_board yes) (dnp no)
  (property "Reference" "#PWR020" (at 25.4 171.45 0) (effects (font (size 1.27 1.27)) hide))
  (property "Value" "GND" (at 27.94 175.26 0) (effects (font (size 1.27 1.27))))
  (property "Footprint" "" (at 25.4 177.8 0) (effects (font (size 1.27 1.27)) hide))
  (property "Datasheet" "" (at 25.4 177.8 0) (effects (font (size 1.27 1.27)) hide)) (pin "1"))

 (symbol (lib_id "power:+3V3") (at 171.45 78.74 0) (unit 1) (in_bom yes) (on_board yes) (dnp no)
  (property "Reference" "#PWR012" (at 171.45 82.55 0) (effects (font (size 1.27 1.27)) hide))
  (property "Value" "+3V3" (at 168.91 74.93 0) (effects (font (size 1.27 1.27))))
  (property "Footprint" "" (at 171.45 78.74 0) (effects (font (size 1.27 1.27)) hide))
  (property "Datasheet" "" (at 171.45 78.74 0) (effects (font (size 1.27 1.27)) hide)) (pin "1"))

 (symbol (lib_id "power:GND") (at 218.44 82.55 270) (unit 1) (in_bom yes) (on_board yes) (dnp no) (fields_autoplaced)
  (property "Reference" "#PWR03" (at 212.09 82.55 0) (effects (font (size 1.27 1.27)) hide))
  (property "Value" "GND" (at 214.63 82.55 90) (effects (font (size 1.27 1.27)) (justify right)))
  (property "Footprint" "" (at 218.44 82.55 0) (effects (font (size 1.27 1.27)) hide))
  (property "Datasheet" "" (at 218.44 82.55 0) (effects (font (size 1.27 1.27)) hide)) (pin "1"))

 (symbol (lib_id "power:GND") (at 171.45 86.36 0) (unit 1) (in_bom yes) (on_board yes) (dnp no)
  (property "Reference" "#PWR09" (at 171.45 92.71 0) (effects (font (size 1.27 1.27)) hide))
  (property "Value" "GND" (at 173.99 90.17 0) (effects (font (size 1.27 1.27))))
  (property "Footprint" "" (at 171.45 86.36 0) (effects (font (size 1.27 1.27)) hide))
  (property "Datasheet" "" (at 171.45 86.36 0) (effects (font (size 1.27 1.27)) hide)) (pin "1"))

 (symbol (lib_id "power:+3V3") (at 171.45 95.25 0) (unit 1) (in_bom yes) (on_board yes) (dnp no)
  (property "Reference" "#PWR013" (at 171.45 99.06 0) (effects (font (size 1.27 1.27)) hide))
  (property "Value" "+3V3" (at 167.64 92.71 0) (effects (font (size 1.27 1.27))))
  (property "Footprint" "" (at 171.45 95.25 0) (effects (font (size 1.27 1.27)) hide))
  (property "Datasheet" "" (at 171.45 95.25 0) (effects (font (size 1.27 1.27)) hide)) (pin "1"))

 (symbol (lib_id "power:GND") (at 151.13 92.71 0) (unit 1) (in_bom yes) (on_board yes) (dnp no)
  (property "Reference" "#PWR015" (at 151.13 99.06 0) (effects (font (size 1.27 1.27)) hide))
  (property "Value" "GND" (at 153.67 96.52 0) (effects (font (size 1.27 1.27))))
  (property "Footprint" "" (at 151.13 92.71 0) (effects (font (size 1.27 1.27)) hide))
  (property "Datasheet" "" (at 151.13 92.71 0) (effects (font (size 1.27 1.27)) hide)) (pin "1"))

 (symbol (lib_id "Switch:SW_Push") (at 109.22 91.44 180) (unit 1) (in_bom yes) (on_board yes) (dnp no) (fields_autoplaced)
  (property "Reference" "SW1" (at 109.22 99.06 0) (effects (font (size 1.27 1.27))))
  (property "Value" "SW_Push" (at 109.22 96.52 0) (effects (font (size 1.27 1.27))))
  (property "Footprint" "Button_Switch_THT:SW_PUSH_6mm" (at 109.22 96.52 0) (effects (font (size 1.27 1.27)) hide))
  (property "Datasheet" "~" (at 109.22 96.52 0) (effects (font (size 1.27 1.27)) hide)) (pin "2") (pin "1"))

 (symbol (lib_id "Device:R_Potentiometer") (at 171.45 116.84 0) (unit 1) (in_bom yes) (on_board yes) (dnp no) (fields_autoplaced)
  (property "Reference" "POT4" (at 168.91 115.57 0) (effects (font (size 1.27 1.27)) (justify right)))
  (property "Value" "POT1" (at 168.91 118.11 0) (effects (font (size 1.27 1.27)) (justify right) hide))
  (property "Footprint" "Potentiometer_THT:Potentiometer_Bourns_PTV09A-1_Single_Vertical" (at 171.45 116.84 0) (effects (font (size 1.27 1.27)) hide))
  (property "Datasheet" "~" (at 171.45 116.84 0) (effects (font (size 1.27 1.27)) hide)) (pin "2") (pin "1") (pin "3"))

 (symbol (lib_id "Device:R") (at 100.33 91.44 270) (unit 1) (in_bom yes) (on_board yes) (dnp no) (fields_autoplaced)
  (property "Reference" "R1" (at 100.33 97.79 90) (effects (font (size 1.27 1.27))))
  (property "Value" "10k" (at 100.33 95.25 90) (effects (font (size 1.27 1.27))))
  (property "Footprint" "Resistor_THT:R_Axial_DIN0207_L6.3mm_D2.5mm_P10.16mm_Horizontal" (at 100.33 89.662 90) (effects (font (size 1.27 1.27)) hide))
  (property "Datasheet" "~" (at 100.33 91.44 0) (effects (font (size 1.27 1.27)) hide)) (pin "1") (pin "2"))

 (symbol (lib_id "power:GND") (at 171.45 120.65 0) (unit 1) (in_bom yes) (on_board yes) (dnp no)
  (property "Reference" "#PWR017" (at 171.45 127 0) (effects (font (size 1.27 1.27)) hide))
  (property "Value" "GND" (at 173.99 124.46 0) (effects (font (size 1.27 1.27))))
  (property "Footprint" "" (at 171.45 120.65 0) (effects (font (size 1.27 1.27)) hide))
  (property "Datasheet" "" (at 171.45 120.65 0) (effects (font (size 1.27 1.27)) hide)) (pin "1"))

 (symbol (lib_id "Mechanical:MountingHole") (at 210.82 113.03 0) (unit 1) (in_bom yes) (on_board yes) (dnp no) (fields_autoplaced)
  (property "Reference" "H2" (at 213.36 111.76 0) (effects (font (size 1.27 1.27)) (justify left)))
  (property "Value" "MountingHole_Pad" (at 213.36 114.3 0) (effects (font (size 1.27 1.27)) (justify left)))
  (property "Footprint" "MountingHole:MountingHole_2.2mm_M2_Pad_Via" (at 210.82 113.03 0) (effects (font (size 1.27 1.27)) hide))
  (property "Datasheet" "~" (at 210.82 113.03 0) (effects (font (size 1.27 1.27)) hide)))

 (symbol (lib_id "Device:R_Potentiometer") (at 171.45 99.06 0) (unit 1) (in_bom yes) (on_board yes) (dnp no) (fields_autoplaced)
  (property "Reference" "POT3" (at 168.91 97.79 0) (effects (font (size 1.27 1.27)) (justify right)))
  (property "Value" "POT1" (at 168.91 100.33 0) (effects (font (size 1.27 1.27)) (justify right) hide))
  (property "Footprint" "Potentiometer_THT:Potentiometer_Bourns_PTV09A-1_Single_Vertical" (at 171.45 99.06 0) (effects (font (size 1.27 1.27)) hide))
  (property "Datasheet" "~" (at 171.45 99.06 0) (effects (font (size 1.27 1.27)) hide)) (pin "2") (pin "1") (pin "3"))

 (symbol (lib_id "power:GND") (at 114.3 91.44 90) (unit 1) (in_bom yes) (on_board yes) (dnp no) (fields_autoplaced)
  (property "Reference" "#PWR07" (at 120.65 91.44 0) (effects (font (size 1.27 1.27)) hide))
  (property "Value" "GND" (at 118.11 91.44 90) (effects (font (size 1.27 1.27)) (justify right)))
  (property "Footprint" "" (at 114.3 91.44 0) (effects (font (size 1.27 1.27)) hide))
  (property "Datasheet" "" (at 114.3 91.44 0) (effects (font (size 1.27 1.27)) hide)) (pin "1"))

 (symbol (lib_id "power:+3V3") (at 218.44 59.69 90) (unit 1) (in_bom yes) (on_board yes) (dnp no) (fields_autoplaced)
  (property "Reference" "#PWR01" (at 222.25 59.69 0) (effects (font (size 1.27 1.27)) hide))
  (property "Value" "+3V3" (at 214.63 59.69 90) (effects (font (size 1.27 1.27)) (justify left)))
  (property "Footprint" "" (at 218.44 59.69 0) (effects (font (size 1.27 1.27)) hide))
  (property "Datasheet" "" (at 218.44 59.69 0) (effects (font (size 1.27 1.27)) hide)) (pin "1"))

 (symbol (lib_id "Connector_Generic:Conn_01x10") (at 223.52 69.85 0) (unit 1) (in_bom yes) (on_board yes) (dnp no) (fields_autoplaced)
  (property "Reference" "J1" (at 226.06 69.85 0) (effects (font (size 1.27 1.27)) (justify left)))
  (property "Value" "Conn_01x10" (at 226.06 72.39 0) (effects (font (size 1.27 1.27)) (justify left)))
  (property "Footprint" "Connector_PinHeader_2.54mm:PinHeader_1x10_P2.54mm_Vertical" (at 223.52 69.85 0) (effects (font (size 1.27 1.27)) hide))
  (property "Datasheet" "~" (at 223.52 69.85 0) (effects (font (size 1.27 1.27)) hide)) (pin "1") (pin "10") (pin "2") (pin "5") (pin "4") (pin "3") (pin "6") (pin "8") (pin "9") (pin "7"))

 (sheet_instances (path "" (page "1"))))
